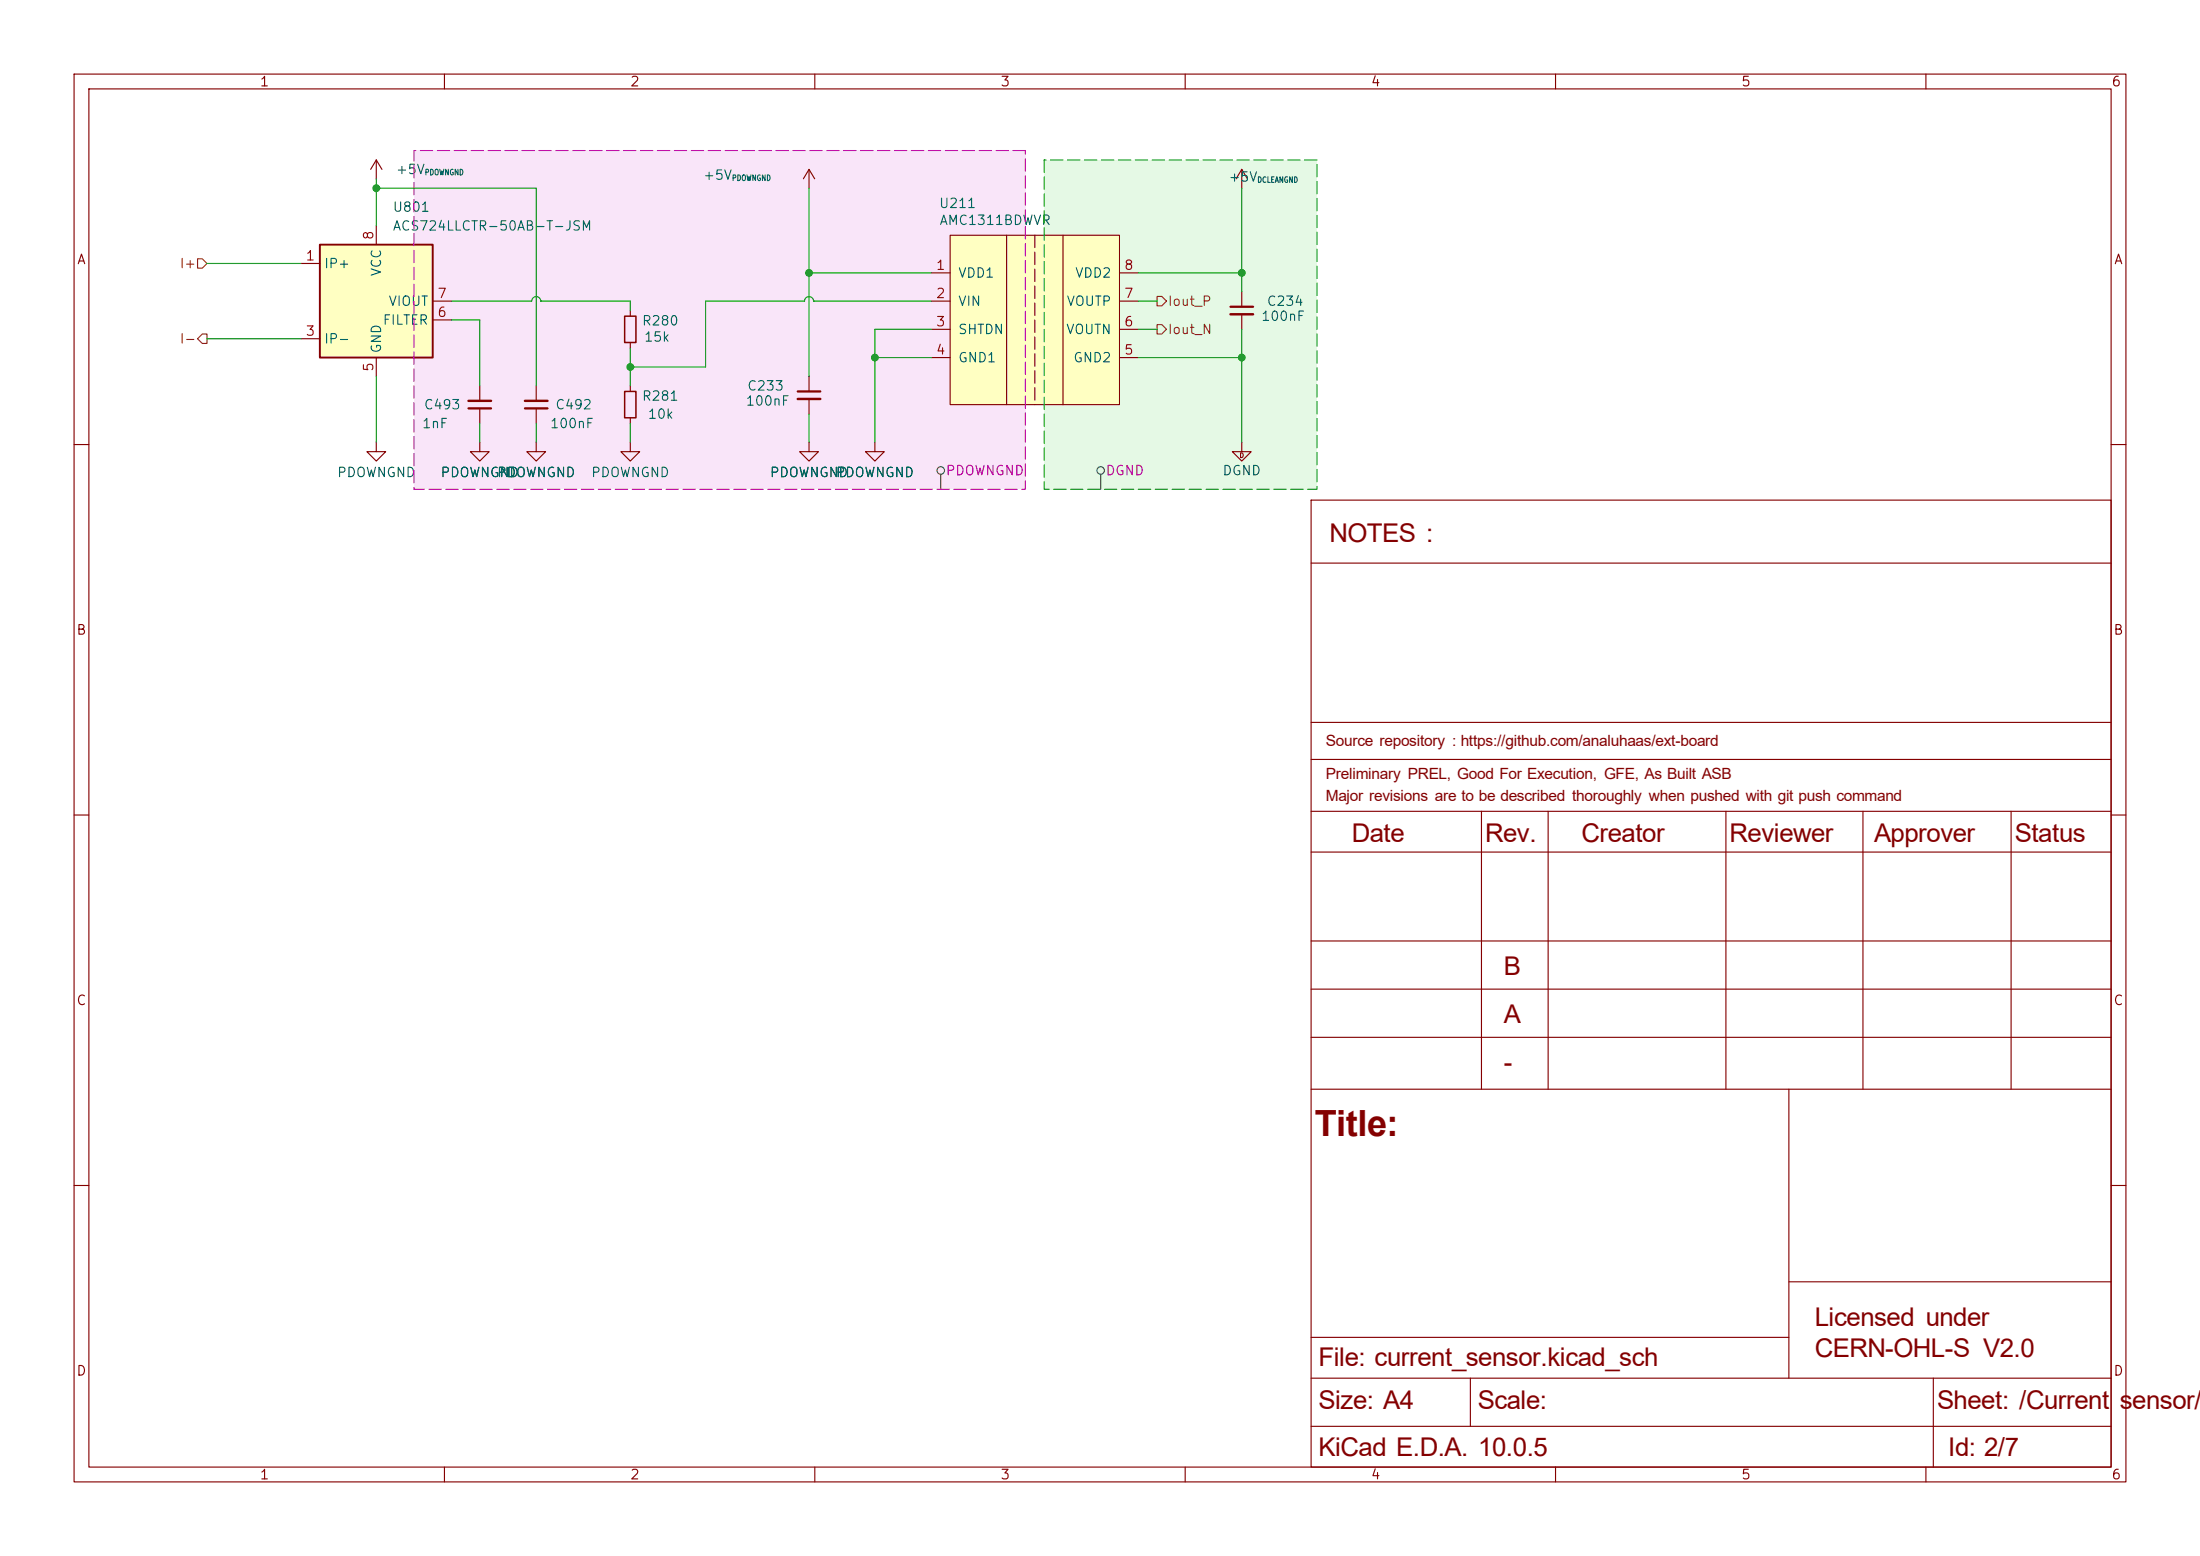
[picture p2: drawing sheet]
<svg xmlns="http://www.w3.org/2000/svg" width="297mm" height="210mm" viewBox="0 0 297 210" stroke-linecap="round" stroke-linejoin="round" font-family="sans-serif">
<g fill="none" stroke="#840000" stroke-width=".15">
<path d="M10 10h277v190h-277zM12 12h273v186h-273zM60 10v2M110 10v2M160 10v2M210 10v2M260 10v2M10 60h2M177 67.5h108v130.5h-108zM177 76h108M285 60h2M177 97.5h108"/>
<path d="M10 110h2M177 109.5h108M177 115h108M177 102.5h108M200 109.5v37.5M209 109.5v37.5M233 109.5v37.5M251.5 109.5v37.5M271.5 109.5v37.5M285 110h2M177 127h108M177 133.5h108"/>
<path d="M177 147h108M177 140h108M241.5 147v39M10 160h2M241.5 173h43.5M285 160h2M60 198v2M110 198v2M160 198v2M177 180.5h64.5M177 192.5h108M177 186h108"/>
<path d="M198.5 186v6.5M210 198v2M260 198v2M261 186v12"/>
</g>
<path d="M141 21.6h36.8v44.4h-36.8z" fill="#e5f9e5"/>
<path d="M55.9 20.3h82.5v45.7h-82.5z" fill="#f9e5f9"/>
<path d="M50.8 59.7v1.3h1.3l-1.3 1.2-1.3-1.2h1.3M72.4 59.7v1.3h1.3l-1.3 1.2-1.3-1.2h1.3M118.1 59.7v1.3h1.3l-1.3 1.2-1.3-1.2h1.3M167.6 59.7v1.3h1.3l-1.3 1.2-1.2-1.2h1.2" fill="none" stroke="#840000" stroke-width=".15"/>
<path d="M128.3 31.8h22.8v22.8h-22.8z" fill="#ffffc2"/>
<g fill="none" stroke="#840000" stroke-width=".15">
<path d="M125.7 36.8h2.6M128.3 31.8h22.8v22.8h-22.8zM135.9 31.8v22.8M143.5 31.8v22.8M151.1 36.8h2.6M167.6 22.9v2.5M167.6 39.4v2M167.6 22.9l-.7 1.2M167.6 22.9l.8 1.2M125.7 40.6h2.6M125.7 44.5h2.6M125.7 48.3h2.6"/>
<path d="M151.1 40.6h2.6M151.1 44.5h2.6M151.1 48.3h2.6M167.6 42.4v2.1"/>
</g>
<path d="M139.7 31.8v22.8" fill="none" stroke="#840000" stroke-width=".15" stroke-dasharray="1.7 .6"/>
<path d="M166.1 41.4h3.1" fill="none" stroke="#840000" stroke-width=".3"/>
<path d="M166.1 42.4h3.1" fill="none" stroke="#840000" stroke-width=".33"/>
<path d="M43.2 33h15.2v15.3h-15.2z" fill="#ffffc2"/>
<path d="M43.2 33h15.2v15.3h-15.2z" fill="none" stroke="#840000" stroke-width=".25"/>
<g fill="none" stroke="#840000" stroke-width=".15">
<path d="M40.6 35.6h2.6M50.8 21.6v2.5M50.8 30.5v2.5M50.8 21.6l-.8 1.3M50.8 21.6l.8 1.3M109.2 22.9v2.5M109.2 22.9l.8 1.2M109.2 22.9l-.7 1.2M40.6 45.7h2.6M50.8 48.3v2.5M58.4 43.2h2.6M58.4 40.6h2.6"/>
<path d="M64.8 59.7v1.3h1.2l-1.2 1.2-1.3-1.2h1.3M64.8 52.1v2M64.8 55.1v2.1M72.4 52.1v2M72.4 55.1v2.1M85.1 59.7v1.3h1.3l-1.3 1.2-1.3-1.2h1.3M85.1 41.9v.8M85.1 46.2v.8M85.1 52.1v.7M85.1 56.4v.8M109.2 59.7v1.3h1.3l-1.3 1.2-1.3-1.2h1.3M109.2 50.8v2"/>
<path d="M109.2 53.8v2.1"/>
</g>
<path d="M63.2 55.1h3.1M70.9 55.1h3M107.7 52.8h3" fill="none" stroke="#840000" stroke-width=".3"/>
<path d="M63.2 54.1h3.1M70.9 54.1h3M107.7 53.8h3" fill="none" stroke="#840000" stroke-width=".33"/>
<path d="M84.3 42.7h1.6v3.5h-1.6zM84.3 52.8h1.6v3.6h-1.6z" fill="none" stroke="#840000" stroke-width=".2"/>
<g fill="none" stroke="#484848" stroke-width=".15">
<path d="M127 64v2M148.6 64v2"/>
<circle cx="127" cy="63.5" r=".51"/>
<circle cx="148.6" cy="63.5" r=".51"/>
</g>
<path d="M141 21.6v44.4h36.8v-44.4h-36.8" fill="none" stroke="#00c200" stroke-width=".15" stroke-dasharray="1.7 .6"/>
<path d="M138.4 20.3h-82.5v45.7h82.5v-45.7" fill="none" stroke="#c200c2" stroke-width=".15" stroke-dasharray="1.7 .6"/>
<path d="M26.7 34.9h.6l.6 .7-.6 .6h-.6zM26.7 45.7l.6-.6h.6v1.3h-.6zM156.2 40h.6l.7 .6-.7 .7h-.6zM156.2 43.8h.6l.7 .7-.7 .6h-.6z" fill="none" stroke="#725600" stroke-width=".15"/>
<g fill="none" stroke="#009600" stroke-width=".15">
<path d="M27.9 35.6h12.7M50.8 24.1v6.4M50.8 25.4h21.6v26.7M109.2 36.8h16.5M109.2 25.4v25.4M153.7 36.8h13.9M167.6 25.4v14M27.9 45.7h12.7M50.8 50.8v8.9M61 40.6h10.8a.61 .61 0 0 1 .6-.6 .61 .61 0 0 1 .6 .6M61 43.2h3.8v8.9M64.8 57.2v2.5"/>
<path d="M72.4 57.2v2.5M73 40.6h.1M73 40.6h12.1v1.3M85.1 47v5.1M85.1 57.2v2.5M109.2 55.9v3.8M109.8 40.6h.1M109.8 40.6a.61 .61 0 0 0-.6-.6 .61 .61 0 0 0-.6 .6h-13.4v8.9h-10.1M109.8 40.6h15.9M118.1 48.3h7.6M125.7 44.5h-7.6v15.2M153.7 44.5h2.5"/>
<path d="M153.7 40.6h2.5M153.7 48.3h13.9M167.6 44.5v15.2"/>
</g>
<g fill="#009600" stroke="#009600" stroke-width=".14">
<circle cx="167.6" cy="36.8" r=".46"/>
<circle cx="118.1" cy="48.3" r=".46"/>
<circle cx="167.6" cy="48.3" r=".46"/>
<circle cx="50.8" cy="25.4" r=".46"/>
<circle cx="109.2" cy="36.8" r=".46"/>
<circle cx="85.1" cy="49.5" r=".46"/>
</g>
<text font-size="4.9" fill="#840000" x="177.5" y="153.4">Title:</text>
<g font-size="3.5" fill="#840000">
<text x="179.5" y="73.1">NOTES :</text>
<text x="182.5" y="113.6">Date</text>
<text x="200.5" y="113.6">Rev.</text>
<text x="213.5" y="113.6">Creator</text>
<text x="233.5" y="113.6">Reviewer</text>
<text x="253" y="113.6">Approver</text>
<text x="272" y="113.6">Status</text>
<text x="203" y="131.6">B</text>
<text x="203" y="138.1">A</text>
<text x="203" y="144.6">-</text>
<text x="245" y="179">Licensed under</text>
<text x="178" y="184.3">File: current_sensor.kicad_sch</text>
<text x="245" y="183.2">CERN-OHL-S V2.0</text>
<text x="178" y="190.2">Size: A4</text>
<text x="199.5" y="190.1">Scale:</text>
<text x="261.5" y="190.1">Sheet: /Current</text>
<text x="286.2" y="190.1">sensor/</text>
<text x="178" y="196.5">KiCad E.D.A. 10.0.5</text>
<text x="263" y="196.5">Id: 2/7</text>
</g>
<g font-size="2.1" fill="#840000">
<text x="179" y="100.7">Source repository : https://github.com/analuhaas/ext-board</text>
<text x="179" y="105.2">Preliminary PREL, Good For Execution, GFE, As Built ASB</text>
<text x="179" y="108.2">Major revisions are to be described thoroughly when pushed with git push command</text>
</g>
<g font-size="1.3" fill="#840000">
<text x="35" y="12">1</text>
<text x="85" y="12">2</text>
<text x="135" y="12">3</text>
<text x="185" y="12">4</text>
<text x="235" y="12">5</text>
<text x="285" y="12">6</text>
<text x="10.3" y="36">A</text>
<text x="285.3" y="36">A</text>
<text x="10.2" y="86">B</text>
<text x="285.2" y="86">B</text>
<text x="10.2" y="136">C</text>
<text x="285.2" y="136">C</text>
<text x="10.2" y="186">D</text>
<text x="285.2" y="186">D</text>
<text x="35" y="200">1</text>
<text x="85" y="200">2</text>
<text x="135" y="200">3</text>
<text x="185" y="200">4</text>
<text x="235" y="200">5</text>
<text x="285" y="200">6</text>
</g>
<g font-size="1.3" fill="#006464">
<text x="53.3" y="23.8">+5V</text>
<text x="52.9" y="28.9">U801</text>
<text x="94.8" y="24.6">+5V</text>
<text x="126.7" y="28.4">U211</text>
<text x="165.7" y="24.8">+5V</text>
<text x="52.9" y="31.4">ACS724LLCTR-50AB-T-JSM</text>
<text x="126.7" y="30.7">AMC1311BDWVR</text>
<text x="43.7" y="36.5">IP+</text>
<text x="51.8" y="37.4" transform="rotate(-90 51.8 37.4)">VCC</text>
<text x="52.4" y="41.6">VIOUT</text>
<text x="129.3" y="37.8">VDD1</text>
<text x="129.3" y="41.6">VIN</text>
<text x="143.9" y="41.6">VOUTP</text>
<text x="145" y="37.8">VDD2</text>
<text x="170.9" y="41.6">C234</text>
<text x="43.7" y="46.7">IP-</text>
<text x="51.6" y="44.1">FILTER</text>
<text x="51.8" y="47.8" transform="rotate(-90 51.8 47.8)">GND</text>
<text x="86.6" y="44.2">R280</text>
<text x="86.9" y="46.4">15k</text>
<text x="129.3" y="45.4">SHTDN</text>
<text x="143.8" y="45.4">VOUTN</text>
<text x="170.2" y="43.6">100nF</text>
<text x="100.8" y="53">C233</text>
<text x="129.3" y="49.2">GND1</text>
<text x="144.8" y="49.2">GND2</text>
<text x="56.9" y="58.1">1nF</text>
<text x="57.1" y="55.6">C493</text>
<text x="74.2" y="58.1">100nF</text>
<text x="74.9" y="55.6">C492</text>
<text x="86.6" y="54.4">R281</text>
<text x="87.4" y="56.8">10k</text>
<text x="100.6" y="55.1">100nF</text>
<text x="45.4" y="64.7">PDOWNGND</text>
<text x="59.4" y="64.7">PDOWNGND</text>
<text x="67" y="64.7">PDOWNGND</text>
<text x="79.7" y="64.7">PDOWNGND</text>
<text x="103.8" y="64.7">PDOWNGND</text>
<text x="112.7" y="64.7">PDOWNGND</text>
<text x="164.9" y="64.5">DGND</text>
</g>
<g font-size="1.3" fill="#a90000">
<text x="41.2" y="35.5">1</text>
<text x="50.7" y="32.5" transform="rotate(-90 50.7 32.5)">8</text>
<text x="59" y="40.6">7</text>
<text x="126.3" y="36.7">1</text>
<text x="126.3" y="40.6">2</text>
<text x="151.7" y="40.6">7</text>
<text x="151.7" y="36.7">8</text>
<text x="41.2" y="45.6">3</text>
<text x="59" y="43.1">6</text>
<text x="126.3" y="44.4">3</text>
<text x="151.7" y="44.4">6</text>
<text x="50.7" y="50.3" transform="rotate(-90 50.7 50.3)">5</text>
<text x="126.3" y="48.2">4</text>
<text x="151.7" y="48.2">5</text>
</g>
<g font-size="1.3" fill="#725600">
<text x="24.2" y="36.5">I+</text>
<text x="157.6" y="41.6">Iout_P</text>
<text x="24.2" y="46.7">I-</text>
<text x="157.6" y="45.4">Iout_N</text>
</g>
<g font-size="1.3" fill="#840084">
<text x="127.6" y="64.5">PDOWNGND</text>
<text x="149.2" y="64.5">DGND</text>
</g>
<g font-size=".8" fill="#006464">
<text x="57.3" y="23.8">PDOWNGND</text>
<text x="98.8" y="24.6">PDOWNGND</text>
<text x="169.7" y="24.9">DCLEANGND</text>
</g>
<text font-size=".6" fill="#840000" x="167.3" y="61.9">D</text>
</svg>
